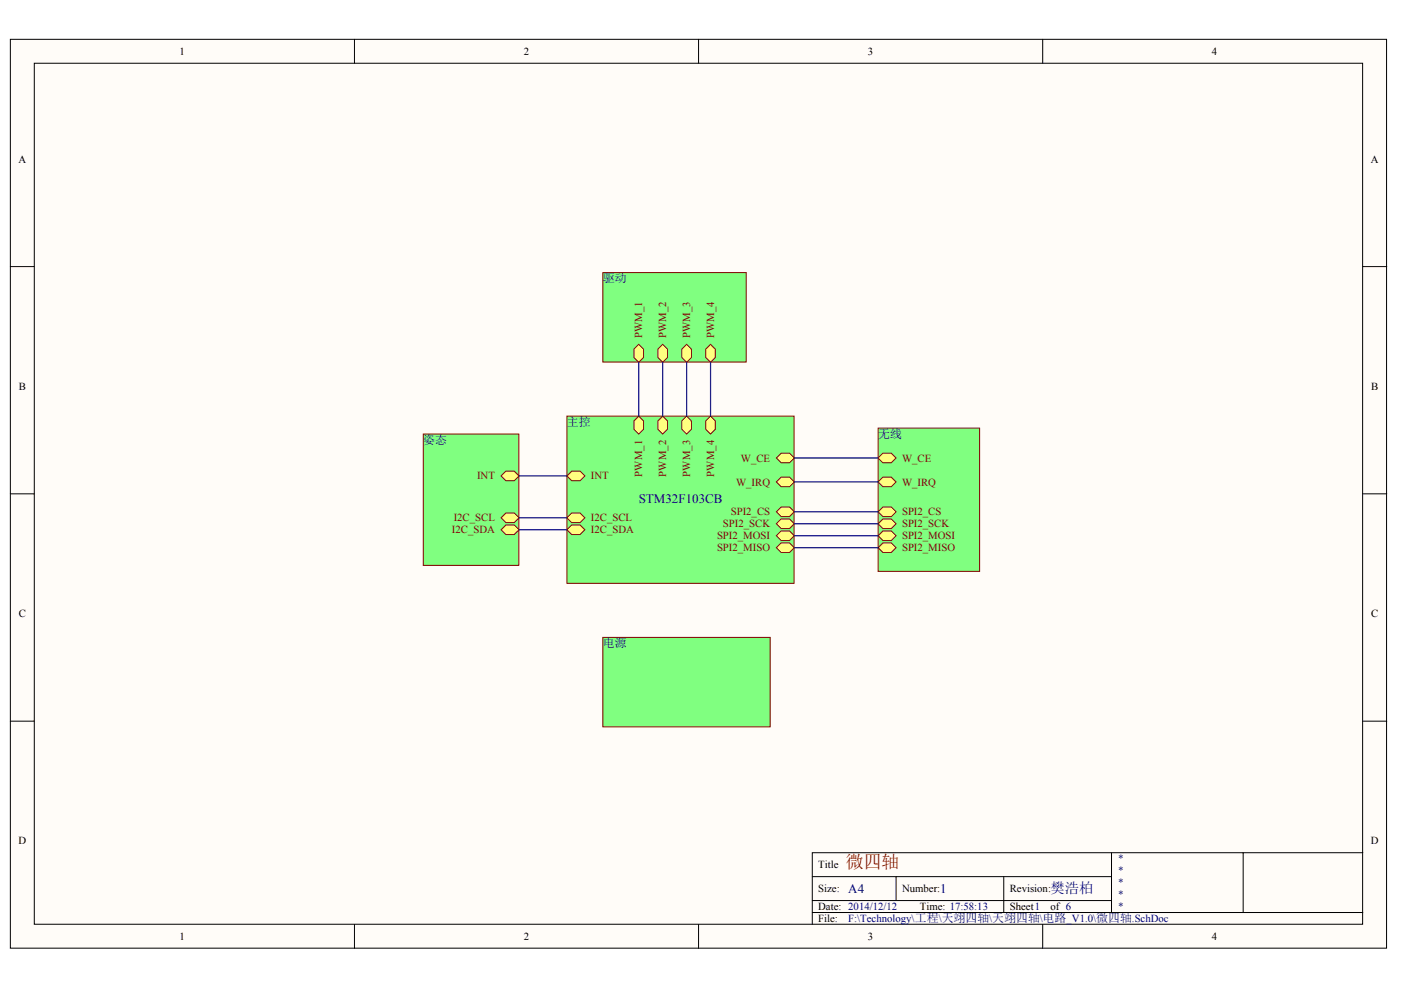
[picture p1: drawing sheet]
<svg xmlns="http://www.w3.org/2000/svg" width="297mm" height="210mm" viewBox="0 0 297 210" stroke-linecap="round" stroke-linejoin="round" font-family="sans-serif">
<g fill="#fffcf8" stroke="#000" stroke-width=".21">
<path d="M2.2 8.3h291.8v192.7h-291.8z"/>
<path d="M7.3 13.4h281.6v182.6h-281.6z"/>
</g>
<g fill="none" stroke="#000" stroke-width=".21">
<path d="M75.2 8.3v5.1M148.1 8.3v5.1M221.1 8.3v5.1M2.2 56.5h5.1M289 56.5h5M2.2 104.7h5.1M289 104.7h5M2.2 152.9h5.1M289 152.9h5M75.2 196v5.1M148.1 196v5.1M172.2 185.9h63.5"/>
<path d="M172.2 193.5h116.8M172.2 190.9h63.5M190 185.9v5M212.8 185.9v7.6M221.1 196v5.1M235.7 180.8v12.7M263.6 180.8h-91.4v15.2M289 180.8h-25.4v12.7"/>
</g>
<g fill="#80ff80" stroke="#800000" stroke-width=".21">
<path d="M127.8 135.1h35.5v19h-35.5z"/>
<path d="M186.2 90.8h21.5v30.3h-21.5z"/>
</g>
<g fill="#ffff80" stroke="#800000" stroke-width=".21">
<path d="M186.2 97.1l1-1h1.8l1 1-1 1h-1.8z" fill-rule="evenodd"/>
<path d="M186.2 102.2l1-1h1.8l1 1-1 1h-1.8z" fill-rule="evenodd"/>
<path d="M186.2 108.5l1-1h1.8l1 1-1 1h-1.8z" fill-rule="evenodd"/>
<path d="M186.2 111.1l1-1.1h1.8l1 1.1-1 1h-1.8z" fill-rule="evenodd"/>
<path d="M186.2 113.6l1-1h1.8l1 1-1 1h-1.8z" fill-rule="evenodd"/>
<path d="M186.2 116.1l1-1h1.8l1 1-1 1h-1.8z" fill-rule="evenodd"/>
</g>
<path d="M127.8 57.8h30.4v19h-30.4z" fill="#80ff80" stroke="#800000" stroke-width=".21"/>
<g fill="#ffff80" stroke="#800000" stroke-width=".21">
<path d="M134.4 74l1-1 1 1v1.8l-1 1-1-1z" fill-rule="evenodd"/>
<path d="M139.5 74l1-1 1 1v1.8l-1 1-1-1z" fill-rule="evenodd"/>
<path d="M144.6 74l1-1 1 1v1.8l-1 1-1-1z" fill-rule="evenodd"/>
<path d="M149.6 74l1-1 1.1 1v1.8l-1.1 1-1-1z" fill-rule="evenodd"/>
</g>
<path d="M89.7 92h20.3v27.9h-20.3z" fill="#80ff80" stroke="#800000" stroke-width=".21"/>
<g fill="#ffff80" stroke="#800000" stroke-width=".21">
<path d="M106.2 100.9l1.1-1h1.7l1 1-1 1h-1.7z" fill-rule="evenodd"/>
<path d="M106.2 112.3l1.1-1h1.7l1 1-1 1h-1.7z" fill-rule="evenodd"/>
<path d="M106.2 109.8l1.1-1h1.7l1 1-1 1h-1.7z" fill-rule="evenodd"/>
</g>
<path d="M120.2 88.2h48.2v35.5h-48.2z" fill="#80ff80" stroke="#800000" stroke-width=".21"/>
<g fill="#ffff80" stroke="#800000" stroke-width=".21">
<path d="M120.2 100.9l1-1h1.8l1 1-1 1h-1.8z" fill-rule="evenodd"/>
<path d="M120.2 109.8l1-1h1.8l1 1-1 1h-1.8z" fill-rule="evenodd"/>
<path d="M120.2 112.3l1-1h1.8l1 1-1 1h-1.8z" fill-rule="evenodd"/>
<path d="M134.4 89.2l1-1 1 1v1.8l-1 1-1-1z" fill-rule="evenodd"/>
<path d="M139.5 89.2l1-1 1 1v1.8l-1 1-1-1z" fill-rule="evenodd"/>
<path d="M144.6 89.2l1-1 1 1v1.8l-1 1-1-1z" fill-rule="evenodd"/>
<path d="M149.6 89.2l1-1 1.1 1v1.8l-1.1 1-1-1z" fill-rule="evenodd"/>
<path d="M164.6 97.1l1-1h1.8l1 1-1 1h-1.8z" fill-rule="evenodd"/>
<path d="M164.6 102.2l1-1h1.8l1 1-1 1h-1.8z" fill-rule="evenodd"/>
<path d="M164.6 108.5l1-1h1.8l1 1-1 1h-1.8z" fill-rule="evenodd"/>
<path d="M164.6 111.1l1-1.1h1.8l1 1.1-1 1h-1.8z" fill-rule="evenodd"/>
<path d="M164.6 113.6l1-1h1.8l1 1-1 1h-1.8z" fill-rule="evenodd"/>
<path d="M164.6 116.1l1-1h1.8l1 1-1 1h-1.8z" fill-rule="evenodd"/>
</g>
<g fill="none" stroke="#000080" stroke-width=".25">
<path d="M135.4 76.8v11.4M140.5 76.8v11.4M145.6 76.8v11.4M150.6 76.8v11.4M168.4 97.1h17.8M110 100.9h10.2M110 109.8h10.2M110 112.3h10.2M168.4 102.2h17.8M168.4 108.5h17.8M168.4 111.1h17.8M168.4 113.6h17.8"/>
<path d="M168.4 116.1h17.8"/>
</g>
<text font-size="3.8" fill="#800000" x="179.3" y="184.1">微四轴</text>
<text font-size="3" fill="#000080" x="222.7" y="189.3">樊浩柏</text>
<g font-size="2.7" fill="#000080">
<text x="135.4" y="106.6">STM32F103CB</text>
<text x="179.8" y="189.3">A4</text>
<text x="199.4" y="189.3">1</text>
</g>
<g font-size="2.5" fill="#000080">
<text x="127.8" y="59.8">驱动</text>
<text x="89.7" y="94.1">姿态</text>
<text x="120.2" y="90.3">主控</text>
<text x="186.2" y="92.8">无线</text>
<text x="127.8" y="137.2">电源</text>
</g>
<g font-size="2.3">
<text x="38.1" y="11.6">1</text>
<text x="111.1" y="11.6">2</text>
<text x="184" y="11.6">3</text>
<text x="257" y="11.6">4</text>
<text x="3.9" y="34.5">A</text>
<text x="290.7" y="34.5">A</text>
<text x="4" y="82.7">B</text>
<text x="290.7" y="82.7">B</text>
<text x="4" y="130.9">C</text>
<text x="290.7" y="130.9">C</text>
<text x="3.9" y="179">D</text>
<text x="290.7" y="179">D</text>
<text x="173.5" y="184.1">Title</text>
<text x="173.5" y="189.2">Size:</text>
<text x="191.3" y="189.2">Number:</text>
<text x="214.1" y="189.2">Revision:</text>
<text x="173.5" y="193">Date: 2014/12/12</text>
<text x="173.5" y="195.5">File:</text>
<text x="195.1" y="193">Time: 17:58:13</text>
<text x="214.1" y="193">Sheet1</text>
<text x="222.7" y="193">of 6</text>
<text x="38.1" y="199.3">1</text>
<text x="111.1" y="199.3">2</text>
<text x="184" y="199.3">3</text>
<text x="257" y="199.3">4</text>
</g>
<g font-size="2.3" fill="#800000">
<text x="136.2" y="71.7" transform="rotate(-90 136.2 71.7)">PWM_1</text>
<text x="141.3" y="71.7" transform="rotate(-90 141.3 71.7)">PWM_2</text>
<text x="146.4" y="71.7" transform="rotate(-90 146.4 71.7)">PWM_3</text>
<text x="151.4" y="71.7" transform="rotate(-90 151.4 71.7)">PWM_4</text>
<text x="101.1" y="101.7">INT</text>
<text x="125.3" y="101.7">INT</text>
<text x="136.2" y="101.1" transform="rotate(-90 136.2 101.1)">PWM_1</text>
<text x="141.3" y="101.1" transform="rotate(-90 141.3 101.1)">PWM_2</text>
<text x="146.4" y="101.1" transform="rotate(-90 146.4 101.1)">PWM_3</text>
<text x="151.4" y="101.1" transform="rotate(-90 151.4 101.1)">PWM_4</text>
<text x="157.1" y="97.9">W_CE</text>
<text x="191.3" y="97.9">W_CE</text>
<text x="156.1" y="103">W_IRQ</text>
<text x="191.3" y="103">W_IRQ</text>
<text x="95.8" y="113.1">I2C_SDA</text>
<text x="96.2" y="110.6">I2C_SCL</text>
<text x="125.3" y="110.6">I2C_SCL</text>
<text x="125.3" y="113.1">I2C_SDA</text>
<text x="153.3" y="111.8">SPI2_SCK</text>
<text x="154.9" y="109.3">SPI2_CS</text>
<text x="191.3" y="109.3">SPI2_CS</text>
<text x="191.3" y="111.8">SPI2_SCK</text>
<text x="152" y="114.4">SPI2_MOSI</text>
<text x="152" y="116.9">SPI2_MISO</text>
<text x="191.3" y="114.4">SPI2_MOSI</text>
<text x="191.3" y="116.9">SPI2_MISO</text>
</g>
<g font-size="2.3" fill="#000080">
<text x="236.9" y="182.9">*</text>
<text x="236.9" y="185.4">*</text>
<text x="236.9" y="187.9">*</text>
<text x="236.9" y="190.5">*</text>
<text x="179.8" y="195.5">F:\Technology\工程\天翊四轴\天翊四轴\电路_V1.0\微四轴.SchDoc</text>
<text x="236.9" y="193">*</text>
</g>
</svg>
